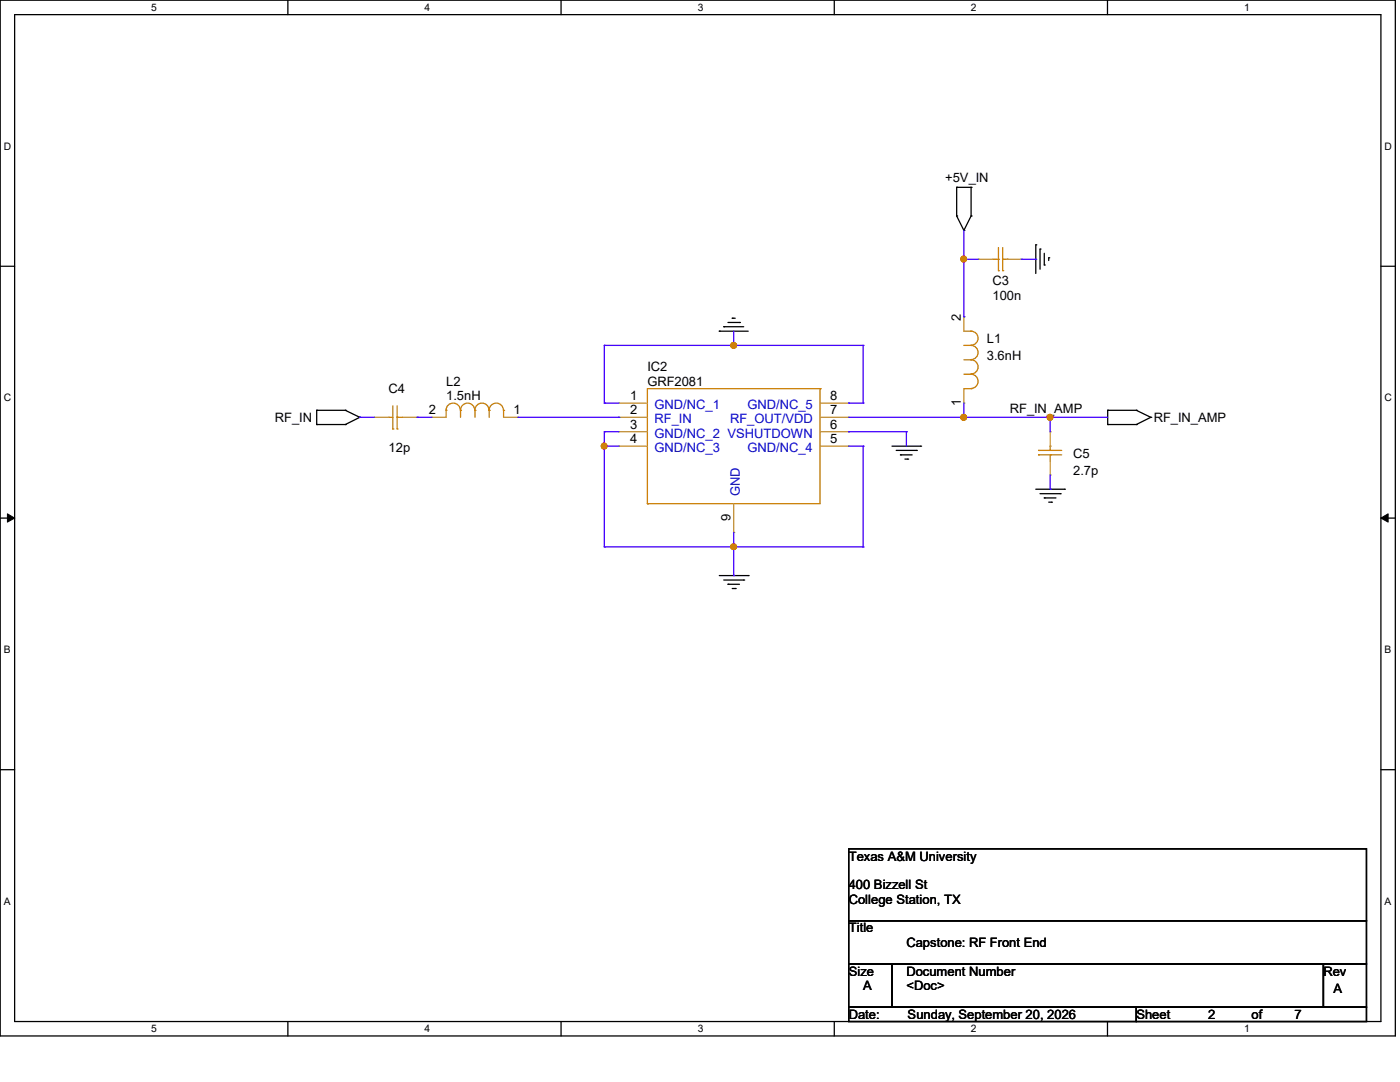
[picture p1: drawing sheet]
<svg xmlns="http://www.w3.org/2000/svg" width="279mm" height="216mm" viewBox="0 0 279 216" stroke-linecap="round" stroke-linejoin="round" font-family="sans-serif">
<path d="M0 0h278.5v206.7h-278.5zM2.9 2.9h272.7v200.9h-272.7z" fill="none" stroke="#000" stroke-width=".25"/>
<g fill="#fff">
<path d="M30.2 .3h1.1v2.3h-1.1z"/>
<path d="M30.2 204.1h1.1v2.3h-1.1z"/>
</g>
<path d="M57.4 0v2.9M57.4 203.8v2.9" fill="none" stroke="#000" stroke-width=".25"/>
<g fill="#fff">
<path d="M84.7 .3h1.1v2.3h-1.1z"/>
<path d="M84.7 204.1h1.1v2.3h-1.1z"/>
</g>
<path d="M112 0v2.9M112 203.8v2.9" fill="none" stroke="#000" stroke-width=".25"/>
<g fill="#fff">
<path d="M139.2 .3h1.1v2.3h-1.1z"/>
<path d="M139.2 204.1h1.1v2.3h-1.1z"/>
</g>
<path d="M166.5 0v2.9M166.5 203.8v2.9" fill="none" stroke="#000" stroke-width=".25"/>
<g fill="#fff">
<path d="M193.8 .3h1.1v2.3h-1.1z"/>
<path d="M193.8 204.1h1.1v2.3h-1.1z"/>
</g>
<path d="M221 0v2.9M221 203.8v2.9" fill="none" stroke="#000" stroke-width=".25"/>
<g fill="#fff">
<path d="M248.3 .3h1.1v2.3h-1.1z"/>
<path d="M248.3 204.1h1.1v2.3h-1.1z"/>
<path d="M.8 28h1.4v2.3h-1.4z"/>
<path d="M276.3 28h1.4v2.3h-1.4z"/>
<path d="M.8 78.2h1.4v2.3h-1.4z"/>
<path d="M276.3 78.2h1.4v2.3h-1.4z"/>
</g>
<path d="M0 53.1h2.9M275.6 53.1h2.9" fill="none" stroke="#000" stroke-width=".25"/>
<g fill="#fff">
<path d="M.8 128.5h1.3v2.2h-1.3z"/>
<path d="M276.3 128.5h1.3v2.2h-1.3z"/>
</g>
<path d="M0 103.4h2.9M275.6 103.4h2.9" fill="none" stroke="#000" stroke-width=".25"/>
<path d="M1.5 102.5l1.4 .9-1.4 .8zM275.6 103.4l1.4-.9v1.7z" fill="#000" stroke="#000" stroke-width=".2"/>
<g fill="#fff">
<path d="M.8 178.7h1.3v2.2h-1.3z"/>
<path d="M276.3 178.7h1.3v2.2h-1.3z"/>
</g>
<g fill="none" stroke="#000" stroke-width=".25">
<path d="M190.9 37.4h.1M190.9 37.4v5.7M190.9 37.4h2.9M193.8 37.4h.1M193.8 37.4v5.7M190.9 43.1h.1M190.9 43.1l1.5 2.9M192.4 46h.1M193.8 43.1h.1M193.8 43.1l-1.4 2.9M206.7 48.9h.1M206.7 48.9v5.7"/>
<path d="M207.6 49.7h.1M207.6 49.7v4M208.4 52.9h.1M208.4 50.5v2.4M209.3 51.4h.1M209.3 51.4v.6M143.6 66.1h.1M143.6 66.1h5.7M144.4 65.2h.1M144.4 65.2h4M145.3 64.3h2.3M146.1 63.5h.1"/>
<path d="M146.1 63.5h.6M147.6 64.3h.1M63.2 84.7h.1M63.2 81.9h.1M63.2 81.9h5.7M63.2 84.7h5.7M63.2 81.9v2.8M68.9 81.9h.1M68.9 84.7h.1M68.9 81.9l2.9 1.4M71.8 83.3h.1M71.8 83.3l-2.9 1.4"/>
<path d="M178 89h5.7M178.9 89.9h4M179.7 90.8h.1M179.7 90.8h2.3M180.6 91.6h.5M181.1 91.6h.1M182.9 89.9h.1M183.7 89h.1M206.7 97.6h5.7M207.6 98.5h4M208.4 99.4h.1M208.4 99.4h2.3"/>
<path d="M211.6 98.5h.1M212.4 97.6h.1M221.1 84.7h.1M221.1 81.9h.1M221.1 81.9h5.7M221.1 84.7h5.7M221.1 81.9v2.8M226.8 81.9h.1M226.8 84.7h.1M226.8 81.9l2.9 1.4M229.7 83.3h.1M229.7 83.3l-2.9 1.4"/>
<path d="M143.6 114.9h5.7M144.4 115.7h4M145.3 116.6h.1M145.3 116.6h2.3M146.1 117.4h.6M146.7 117.4h.1M148.4 115.7h.1M149.3 114.9h.1M209.3 100.2h.5M209.8 100.2h.1M0 153.6h2.9M275.6 153.6h2.9"/>
<path d="M169.4 169.4h103.3v14.3h-103.3zM169.4 183.7h103.3v8.7h-103.3zM169.4 192.4h8.6v8.6h-8.6zM178 192.4h86.1v8.6h-86.1zM264.1 192.4h8.6v8.6h-8.6zM169.4 201h57.4v2.8h-57.4zM226.8 201h45.9v2.8h-45.9z"/>
</g>
<g fill="none" stroke="#cc8006" stroke-width=".25">
<path d="M198.1 51.7h1.2M199.3 54h.1M199.3 51.7h.1M199.3 49.4v4.6M200.1 54h.1M200.1 49.4v4.6M200.1 51.7h.9M201 51.7h.1M163.7 77.6h.1M163.7 77.6h-34.5v22.9M163.7 77.6v22.9h-34.5M192.4 77.6h1.4"/>
<path d="M192.4 68.9h1.4M192.4 71.8h1.4M192.4 66.1h1.4M192.4 74.7h1.4M193.8 68.9a1.42 1.42 0 0 1 1.4 1.4 1.42 1.42 0 0 1-1.4 1.5M193.8 68.9h.1M193.8 71.8h.1M193.8 77.6h.1M193.8 66.1a1.4 1.4 0 0 1 1.4 1.4 1.4 1.4 0 0 1-1.4 1.4M193.8 71.8a1.42 1.42 0 0 1 1.4 1.4 1.42 1.42 0 0 1-1.4 1.4M193.8 74.7a1.42 1.42 0 0 1 1.4 1.4 1.42 1.42 0 0 1-1.4 1.4M193.8 66.1h.1"/>
<path d="M193.8 74.7h.1M77.6 83.3h.1M77.6 83.3h.8M78.4 85.6h.1M78.4 81v4.6M79.2 85.6h.1M79.2 83.3h.1M79.2 81v4.6M79.2 83.3h1.2M89 81.9h.1M89 81.9v1.4M89 81.9a1.42 1.42 0 0 1 1.4-1.5 1.42 1.42 0 0 1 1.5 1.5"/>
<path d="M91.9 81.9h.1M91.9 81.9v1.4M91.9 81.9a1.42 1.42 0 0 1 1.4-1.5 1.42 1.42 0 0 1 1.4 1.5M94.8 81.9a1.4 1.4 0 0 1 1.4-1.5 1.4 1.4 0 0 1 1.4 1.5M94.8 81.9h.1M94.8 81.9v1.4M97.6 81.9h.1M97.6 81.9v1.4M97.6 81.9a1.42 1.42 0 0 1 1.4-1.5 1.42 1.42 0 0 1 1.5 1.5M100.5 81.9h.1M100.5 81.9v1.4M207.3 90.8h.1"/>
<path d="M207.3 89.9h.1M207.3 90.8h4.6M207.3 89.9h4.6M209.6 89h.1M209.6 90.8h.1M209.6 89v.9M209.6 90.8v1.1M129.2 100.5h.1"/>
</g>
<g fill="none" stroke="#a84" stroke-width=".25">
<path d="M195.2 51.7h.1M195.2 51.7h2.9M201 51.7h2.8M203.8 51.7h.1M192.4 63.2h.1M192.4 63.2v2.9M192.4 77.6v2.8M74.7 83.3h.1M74.7 83.3h2.9M80.4 83.3h2.9M83.3 83.3h.1M86.1 83.3h.1"/>
<path d="M86.1 83.3h2.9M100.5 83.3h2.9M103.4 83.3h.1M123.5 80.4h.1M123.5 83.3h.1M123.5 86.1h.1M123.5 89h.1M123.5 83.3h5.7M123.5 80.4h5.7M123.5 86.1h5.7M123.5 89h5.7M163.7 83.3h5.7"/>
<path d="M163.7 80.4h5.7M163.7 86.1h5.7M163.7 89h5.7M169.4 80.4h.1M169.4 83.3h.1M169.4 86.1h.1M169.4 89h.1M192.4 80.4h.1M209.6 94.8h.1M209.6 86.1h.1M209.6 86.1v2.9M209.6 91.9v2.9"/>
<path d="M146.4 106.3h.1M146.4 100.5v5.8"/>
</g>
<g fill="none" stroke="#4200ff" stroke-width=".25">
<path d="M192.4 51.7h.1M192.4 46v17.2M192.4 51.7h2.8M203.8 51.7h2.9M206.7 51.7h.1M120.6 68.9h.1M120.6 68.9v11.5M120.6 68.9h51.7M146.4 68.9h.1M146.4 66.1v2.8M172.3 68.9h.1M172.3 68.9v11.5"/>
<path d="M192.4 63.2h.1M71.8 83.3h.1M71.8 83.3h2.9M83.3 83.3h.1M83.3 83.3h2.8M103.4 83.3h20.1M120.6 89h.1M120.6 86.1h.1M120.6 80.4h.1M120.6 89h2.9M120.6 86.1v23M120.6 86.1h2.9"/>
<path d="M120.6 80.4h2.9M123.5 83.3h.1M169.4 80.4h.1M169.4 86.1h.1M169.4 89h2.9M169.4 86.1h11.5M169.4 80.4h2.9M169.4 83.3h51.7M172.3 89h.1M172.3 80.4h.1M172.3 89v20.1M180.9 86.1h.1"/>
<path d="M180.9 86.1v2.9M192.4 83.3h.1M192.4 80.4v2.9M209.6 83.3h.1M209.6 97.6h.1M209.6 83.3v2.8M209.6 94.8v2.8M120.6 109.1h.1M120.6 109.1h51.7M146.4 109.1h.1M146.4 114.9h.1M146.4 106.3v8.6"/>
<path d="M172.3 109.1h.1"/>
</g>
<g fill="#f00" stroke="#f00" stroke-width=".25">
<circle cx="120.6" cy="89" r=".56"/>
<circle cx="146.4" cy="109.1" r=".56"/>
<circle cx="146.4" cy="68.9" r=".56"/>
<circle cx="192.3" cy="83.3" r=".56"/>
<circle cx="192.3" cy="51.7" r=".56"/>
<circle cx="209.5" cy="83.3" r=".56"/>
</g>
<g font-size="2.6">
<text x="188.6" y="36.2">+5V_IN</text>
<text x="198.1" y="59.8">100n</text>
<text x="198.1" y="56.9">C3</text>
<text x="191.7" y="64.1" transform="rotate(-90 191.7 64.1)">2</text>
<text x="196.9" y="71.8">3.6nH</text>
<text x="196.9" y="68.4">L1</text>
<text x="89" y="77">L2</text>
<text x="129.2" y="74.1">IC2</text>
<text x="129.2" y="77">GRF2081</text>
<text x="77.6" y="78.4">C4</text>
<text x="85.6" y="82.6">2</text>
<text x="89" y="79.9">1.5nH</text>
<text x="102.5" y="82.6">1</text>
<text x="125.8" y="79.8">1</text>
<text x="125.8" y="82.6">2</text>
<text x="165.6" y="79.8">8</text>
<text x="165.6" y="82.6">7</text>
<text x="191.7" y="81" transform="rotate(-90 191.7 81)">1</text>
<text x="201.5" y="82.5">RF_IN_AMP</text>
<text x="54.9" y="84.2">RF_IN</text>
<text x="125.8" y="85.5">3</text>
<text x="125.8" y="88.4">4</text>
<text x="165.6" y="85.5">6</text>
<text x="165.6" y="88.4">5</text>
<text x="230.2" y="84.2">RF_IN_AMP</text>
<text x="77.6" y="90.2">12p</text>
<text x="214.2" y="94.8">2.7p</text>
<text x="214.2" y="91.4">C5</text>
<text x="145.8" y="103.9" transform="rotate(-90 145.8 103.9)">9</text>
<text x="169.4" y="171.7">Texas A&amp;M University</text>
<text x="169.4" y="177.5">400 Bizzell St</text>
<text x="169.4" y="180.3">College Station, TX</text>
<text x="169.4" y="186.1">Title</text>
<text x="180.9" y="188.9">Capstone: RF Front End</text>
<text x="169.4" y="194.7">Size</text>
<text x="172.3" y="197.6">A</text>
<text x="180.9" y="197.6">&lt;Doc&gt;</text>
<text x="180.9" y="194.7">Document Number</text>
<text x="264.1" y="194.7">Rev</text>
<text x="169.4" y="203.3">Date:</text>
<text x="181.1" y="203.3">Sunday, September 20, 2026</text>
<text x="226.8" y="203.3">Sheet</text>
<text x="241.1" y="203.3">2</text>
<text x="249.8" y="203.3">of</text>
<text x="258.3" y="203.3">7</text>
<text x="266.1" y="198.1">A</text>
</g>
<g font-size="2.6" fill="#00c">
<text x="130.6" y="81.6">GND/NC_1</text>
<text x="149.2" y="81.6">GND/NC_5</text>
<text x="130.6" y="84.5">RF_IN</text>
<text x="130.6" y="87.3">GND/NC_2 VSHUTDOWN</text>
<text x="145.7" y="84.5">RF_OUT/VDD</text>
<text x="130.6" y="90.2">GND/NC_3</text>
<text x="149.2" y="90.2">GND/NC_4</text>
<text x="147.7" y="99.1" transform="rotate(-90 147.7 99.1)">GND</text>
</g>
<g font-size="2.1">
<text x="30.2" y="2.2">5</text>
<text x="84.7" y="2.2">4</text>
<text x="139.2" y="2.2">3</text>
<text x="193.8" y="2.2">2</text>
<text x="248.3" y="2.2">1</text>
<text x=".8" y="29.8">D</text>
<text x="276.3" y="29.8">D</text>
<text x=".8" y="80.1">C</text>
<text x="276.3" y="80.1">C</text>
<text x=".8" y="130.3">B</text>
<text x="276.3" y="130.3">B</text>
<text x=".8" y="180.5">A</text>
<text x="276.3" y="180.5">A</text>
<text x="30.2" y="206">5</text>
<text x="84.7" y="206">4</text>
<text x="139.2" y="206">3</text>
<text x="193.8" y="206">2</text>
<text x="248.3" y="206">1</text>
</g>
</svg>
